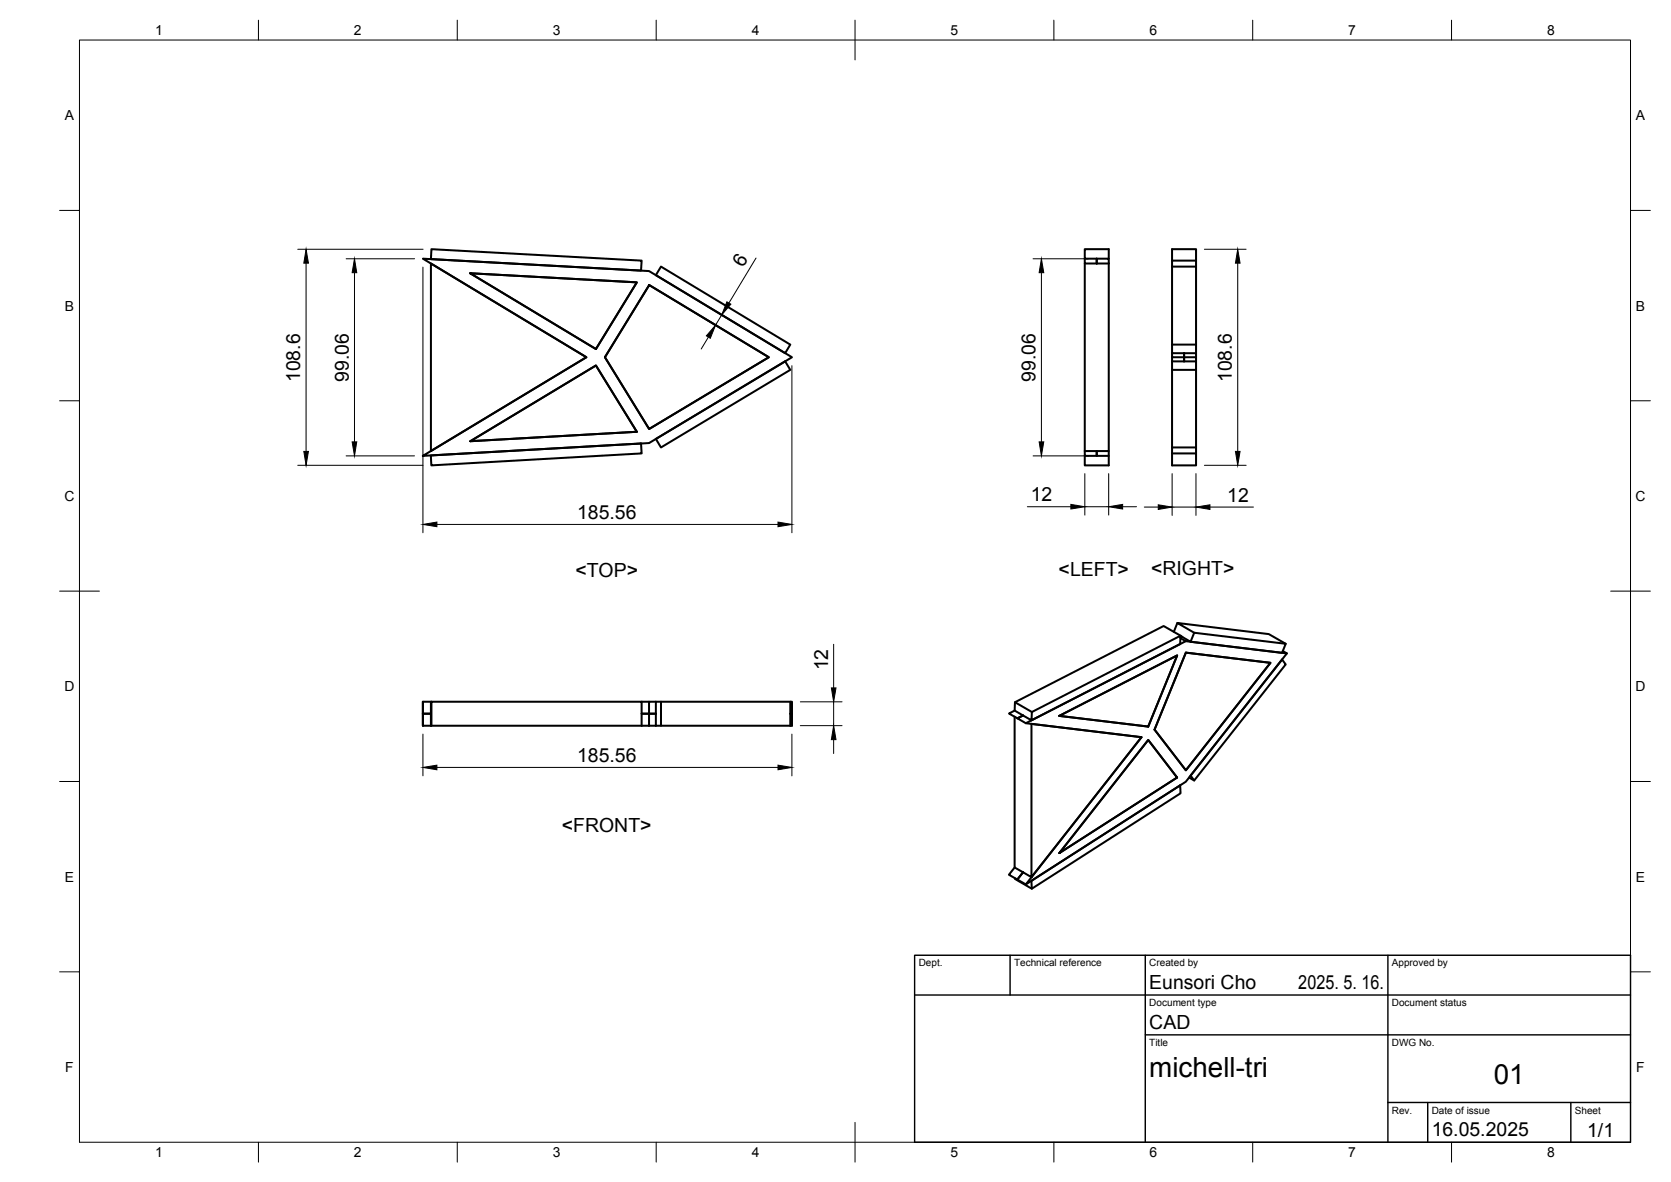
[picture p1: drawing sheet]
<svg xmlns="http://www.w3.org/2000/svg" width="420mm" height="297mm" viewBox="0 0 420 297" stroke-linecap="round" stroke-linejoin="round" font-family="sans-serif">
<!-- layer: Visible -->
<g fill="none" stroke="#000" stroke-width=".51">
<path d="M106.3 65l56.9 3.1 35.9 21.7-35.9 21.5-56.9 3.3 41.1-24.8zM108.4 66.2l39 23.6-39 23.6zM108.5 62.6l52.8 2.9-.1 2.5-52.8-2.9zM118.2 68.7l41.9 2.3-10.3 16.7zM163.2 71.6l30.1 18.2-30.1 18-11.1-18zM166.2 67l32.5 19.6-1.3 2.2-32.5-19.7zM272.8 65v1.2h3M272.8 66.2v47.2h3M275.8 65h3v1.2M275.8 65h-3v-2.4h6v2.4M275.8 65v1.2M275.8 66.2h3"/>
<path d="M278.8 66.2v47.2h-3M294.7 67v21.8h3M294.7 65.5h6v1.5M294.7 67h6v19.6M300.7 65.5v-2.9h-6v4.4M294.7 88.8v1h3v1M294.7 90.8v21.6M294.7 92.9h6v19.5M294.7 86.6h6v2.2M294.7 89.8v1M294.7 90.8h3M297.7 88.8v2"/>
<path d="M297.7 90.8h3v2.1M297.7 88.8v1h3v1M297.7 88.8h3v1M108.3 114.5l52.9-3.1 .1 2.5-52.8 3.1zM118.3 110.9l31.5-19.1 10.3 16.7zM164.9 110.3l32.5-19.5 1.3 2.1-32.5 19.5zM272.8 113.4v1.2h3v-1.2M272.8 114.6v2.4h6v-2.4M275.8 113.4v1.2h3v-1.2M294.7 112.4v4.6h6v-3.1h-6M294.7 112.4h6v1.5M296 156.6l-.9 2.2"/>
<path d="M296.8 159.8l-4.2-2.5-37.4 19.2 4.3 2.4M296.8 159.8l.4 .2M300.3 159l-4.3-2.4 23 2.7 4.3 2.5M106.3 176.3v6.1M108.4 179.4h-2.1v3M108.4 176.3h-2.1v3.1h2.1M108.4 179.4v3M108.5 176.3h-.1v3.1M161.3 179.4h3.6zM161.3 176.3h1.9M164.9 176.3h-1.7v6.1M164.9 179.4v3"/>
<path d="M166.2 176.3h-1.3v3.1M198.7 176.3h-32.5v6.1M198.7 179.4h.4M199.1 179.4v-3.1h-.4v6.1M199.1 179.4v3h-.4M255.1 178.6l-1.4 .7 2.1 1.2 1.4-.7M255.2 176.5l-.1 2.1 2.1 1.2M257.2 179.8l-1.4 .7 2.1 1.2 29.1 3.6-29.1 37M257.2 179.8l2.2 1.2 37.3-19.2 .1-2-37.3 19.1-.1 2.1M266.3 179.9l29.7-15.2-7.3 17.9zM296.8 160.4l1.4 .7-40.3 20.6M296.8 160h.4"/>
<path d="M297.2 160l2.2 1.3 23 2.8 .9-2.3-23-2.8-.9 2.3M298.2 161.1l25.4 3.1-1.1-.6M298.2 164l21.2 2.6-21.2 27-7.9-10.2zM322.4 165.7l.9 1.3-23 29.1-.9-1.2zM323.6 164.2l-25.4 32.3-40.3 25.8-2.1-1.3 1.4-1.8M106.3 182.4h2.1M108.4 182.4h52.9M108.5 182.4v-6.1h52.8v6.1M161.3 182.4h3.6M164.9 182.4h33.8M255.1 180.1v37.9l2.1 1.2M288.7 186l7.3 9.4-29.6 19z"/>
<path d="M299 195.4l1.3 .7M255.1 218l-1.4 1.8 2.1 1.2 1.4-1.8M257.2 219.2l2.2 1.2 27.6-35.1-27.6-3.4v38.5M255.2 220.7v.2l4.2 2.4M259.3 221.3l37.4-23.9 .1 2-37.4 23.9z"/>
</g>
<!-- layer: BORDER -->
<g fill="none" stroke="#000" stroke-width=".25">
<path d="M20 10.1h390v276.9h-390zM65 5.1v5M115 5.1v5M165 5.1v5M215 5.1v10M265 5.1v5M315 5.1v5M365 5.1v5M15 52.9h5M410 52.9h5M15 100.7h5M410 100.7h5"/>
<path d="M15 148.6h10M405 148.6h10M15 196.4h5M410 196.4h5M15 244.2h5M410 244.2h5M65 287v5M115 287v5M165 287v5M215 282.1v9.9M265 287v5M315 287v5"/>
<path d="M365 287v5"/>
</g>
<!-- layer: TITLEBLOCK -->
<path d="M230 240.1h180v46.9h-180zM230 250h180M254 240.1v9.9M288 240.1v46.9M349 240.1v46.9M288 260.1h122M349 277.1h61M359 277.1v9.9M395 277.1v9.9" fill="none" stroke="#000" stroke-width=".36"/>
<!-- layer: FD_Dimensions -->
<g fill="none" stroke="#000" stroke-width=".25">
<path d="M74.9 62.6h31.5M77 66.1v47.3M87 65h17.2M89.1 68.5v42.5M106.3 67.1v66.8M165 72.7l16.7 10.1M179.5 77.9l3.8 2.3M181.5 79.1l-1.6 2.6M190.1 64.8l-6.8 11.3M259.8 65h13.9M261.9 68.5v42.5M302.8 62.6h10.5"/>
<path d="M311.2 66.1v47.3M178.1 84.7l-1.8 3M199.1 91.9v42M74.9 116.9h31.5M87 114.6h17.2M259.8 114.6h13.9M272.8 119v10.4M278.8 119v10.4M294.7 119v10.5M300.7 119v10.5M302.8 116.9h10.5M109.9 131.8h85.7"/>
<path d="M258.3 127.3h11M272.8 127.3h6M282.3 127.3h3.5M287.7 127.4h3.5M294.7 127.4h6M304.2 127.4h11M201.2 176.4h10.5M209.6 161.9v11M209.6 176.4v6M106.3 184.5v10.5M109.9 192.9h85.7M199.1 184.5v10.5"/>
<path d="M201.2 182.4h10.5M209.6 185.9v3.5"/>
</g>
<g fill="#000" stroke="#000" stroke-width=".25">
<path d="M77 62.6l.6 3.5h-1.2zM89.1 65l.6 3.5h-1.2zM182.8 75.8l1 .6-2.3 2.7zM261.9 65l.5 3.5h-1.1zM311.2 62.6l.6 3.5h-1.2zM179.9 81.7l-1.3 3.3-1-.6zM76.4 113.4h1.2l-.6 3.5zM88.5 111h1.2l-.6 3.6zM261.3 111h1.1l-.5 3.6zM310.6 113.4h1.2l-.6 3.5zM106.3 131.8l3.6-.6v1.2zM195.6 131.2l3.5 .6-3.5 .6z"/>
<path d="M269.3 126.8l3.5 .5-3.5 .6zM278.8 127.3l3.5-.5v1.1zM291.2 126.9l3.5 .5-3.5 .6zM300.7 127.4l3.5-.5v1.1zM209 172.9h1.2l-.6 3.5zM106.3 192.9l3.6-.6v1.1zM195.6 192.3l3.5 .6-3.5 .5zM209.6 182.4l.6 3.5h-1.2z"/>
</g>
<g font-size="7">
<text x="289" y="270.6">michell-tri</text>
<text x="375.6" y="272.3">01</text>
</g>
<g font-size="4.9">
<text x="186.8" y="67.4" transform="rotate(-59 186.8 67.4)">6</text>
<text x="87.7" y="95.9" transform="rotate(-90 87.7 95.9)">99.06</text>
<text x="260.4" y="95.9" transform="rotate(-90 260.4 95.9)">99.06</text>
<text x="75.5" y="96.1" transform="rotate(-90 75.5 96.1)">108.6</text>
<text x="309.8" y="96.1" transform="rotate(-90 309.8 96.1)">108.6</text>
<text x="259.2" y="125.9">12</text>
<text x="145.1" y="130.3">185.56</text>
<text x="308.6" y="126">12</text>
<text x="144.7" y="145.1">&lt;TOP&gt;</text>
<text x="266.2" y="144.8">&lt;LEFT&gt;</text>
<text x="289.5" y="144.6">&lt;RIGHT&gt;</text>
<text x="208.2" y="168.5" transform="rotate(-90 208.2 168.5)">12</text>
<text x="145.1" y="191.4">185.56</text>
<text x="141.3" y="209.2">&lt;FRONT&gt;</text>
<text x="289" y="248.5">Eunsori Cho</text>
<text x="326.5" y="248.5">2025. 5. 16.</text>
<text x="289" y="258.6">CAD</text>
<text x="360" y="285.5">16.05.2025</text>
<text x="399.1" y="285.7">1/1</text>
</g>
<g font-size="3.5">
<text x="39" y="8.8">1</text>
<text x="89" y="8.8">2</text>
<text x="139" y="8.8">3</text>
<text x="189" y="8.8">4</text>
<text x="239" y="8.8">5</text>
<text x="289" y="8.8">6</text>
<text x="339" y="8.8">7</text>
<text x="389" y="8.8">8</text>
<text x="16.3" y="30.2">A</text>
<text x="411.3" y="30.2">A</text>
<text x="16.3" y="78">B</text>
<text x="411.3" y="78">B</text>
<text x="16.2" y="125.9">C</text>
<text x="411.2" y="125.9">C</text>
<text x="16.2" y="173.7">D</text>
<text x="411.2" y="173.7">D</text>
<text x="16.3" y="221.6">E</text>
<text x="411.3" y="221.6">E</text>
<text x="16.4" y="269.4">F</text>
<text x="411.4" y="269.4">F</text>
<text x="39" y="290.8">1</text>
<text x="89" y="290.8">2</text>
<text x="139" y="290.8">3</text>
<text x="189" y="290.8">4</text>
<text x="239" y="290.8">5</text>
<text x="289" y="290.8">6</text>
<text x="339" y="290.8">7</text>
<text x="389" y="290.8">8</text>
</g>
<g font-size="2.5">
<text x="231" y="242.9">Dept.</text>
<text x="255" y="242.9">Technical reference</text>
<text x="289" y="242.9">Created by</text>
<text x="350" y="242.9">Approved by</text>
<text x="289" y="252.8">Document type</text>
<text x="350" y="252.8">Document status</text>
<text x="289" y="262.9">Title</text>
<text x="350" y="262.9">DWG No.</text>
<text x="350" y="279.9">Rev.</text>
<text x="360" y="279.9">Date of issue</text>
<text x="396" y="279.9">Sheet</text>
</g>
</svg>
